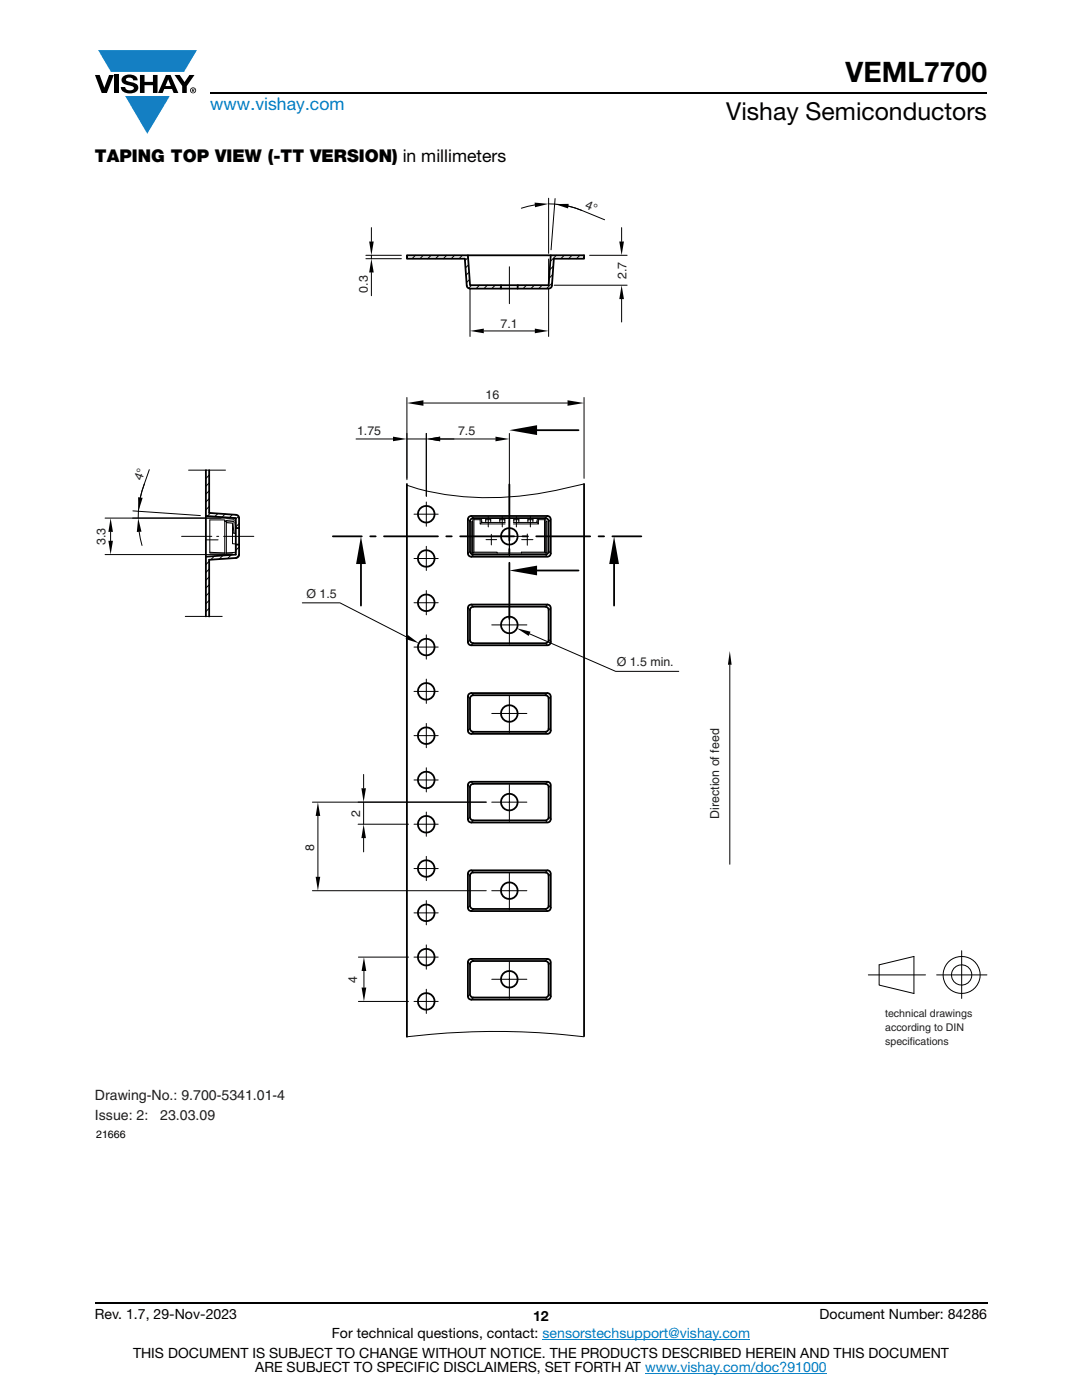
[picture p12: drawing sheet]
<svg xmlns="http://www.w3.org/2000/svg" width="216mm" height="279mm" viewBox="0 0 216 279" stroke-linecap="round" stroke-linejoin="round" font-family="sans-serif">
<g fill="#147fc3">
<path d="M19.6 10h19.7l-2.6 4.3h-1.1h-13.5z"/>
<path d="M25 19.2h8.9l-4.5 7.5z"/>
</g>
<g fill="#000">
<path d="M18.9 15h1l.9 2.5 1-2.5h.9l-1.4 3.6h-1zM22.9 15h.9v3.6h-.9zM24.6 15.3a2.1 2.1 0 0 1 2.8 .3l.1 .4h-.9a.79 .79 0 0 0-.7-.5 .79 .79 0 0 0-.8 .4l.3 .3 1 .2a1.08 1.08 0 0 1 1.2 1 1.08 1.08 0 0 1-1.1 1.2 1.73 1.73 0 0 1-2.4-1.2h.9a.96 .96 0 0 0 .8 .6 .96 .96 0 0 0 .9-.4 1.31 1.31 0 0 0-1.2-.6 1.03 1.03 0 0 1-1.1-.6 1.03 1.03 0 0 1 .2-1.1zM27.9 15h.9v1.3h1.7v-1.3h.9v3.6h-.9v-1.6h-1.7v1.6h-.9zM34.8 15h1.1l.9 1.4 1-1.4h1l-1.5 2.2v1.4h-.9v-1.4z"/>
<path d="M33.6 15.9l.5 1.3h-1.1zM33.1 15l-1.6 3.6h1l.3-.8h1.5l.3 .8h1l-1.6-3.6z"/>
<path d="M38.4 17.8h.2v.2h-.2zM38.3 17.7v.7h.1v-.3l.4 .3-.2-.3 .2-.2-.1-.2z"/>
<path d="M38.1 18a.46 .46 0 0 1 .9 0 .46 .46 0 0 1-.9 0zM37.9 18a.6 .6 0 0 0 1.2 0 .6 .6 0 0 0-1.2 0z"/>
</g>
<g fill="none" stroke="#000" stroke-width=".36">
<path d="M42 18.6h155M81.2 51h35.3v.6h-6l-.4 5.4-.1 .3-.3 .3h-15.9l-.5-.3-.2-.3-.3-5.4h-11.6zM93.4 51l.4 5.9h15.7l.4-5.9M100 56.9v.7M103.3 56.9v.7M41.1 93.8v29.2M41.7 93.8v8.6l5.4 .3 .5 .3 .1 .4v7.3l-.1 .4-.5 .3-5.4 .3v11.3M81.2 96.6v110.3M101.6 96.7v11.2M107.2 85.9h8.2M116.5 96.6v110.2M41.1 103l5.9 .4v7.3l-5.9 .4"/>
<path d="M47 108.7h.7M47 105.4h.7M66.4 107h5.8M72 112.6v8.3M73.9 107h1.1M76.6 107h10.8M89 107h1.1M91.8 107h10.8M93.6 103.1l.4-.1h15.2l.4 .1 .3 .5v6.8l-.1 .4-.6 .3h-15.2l-.4-.1-.2-.6v-6.8zM93.9 103.7l.5-.3h14.6l.3 .3 .2 .4v6.1l-.3 .4-.4 .1h-14.5l-.4-.3-.1-.4v-5.9zM101.6 109.5v1.1M101.6 112.3v11.2"/>
<path d="M104.2 107h1.1M107 107h10.8M107.2 113.9h8.2M119.4 107h1.1M122.2 107h5.8M122.5 112.6v8.3M93.5 138.6l.5-.3h15.2l.4 .2 .3 .5v6.8l-.1 .4-.6 .3-15.4-.1-.3-.2-.1-.4v-6.8zM93.6 120.8l.4-.1 15.2-.1 .4 .2 .3 .5v7l-.3 .4-.4 .1h-15.4l-.3-.3-.1-.4v-6.8zM93.9 121.3l.5-.2h14.6l.3 .2 .2 .4v6.2l-.3 .3-.4 .2-14.5-.1-.4-.2-.1-.4v-6zM93.9 139l.5-.3 14.6 .1 .3 .2 .2 .4v6.2l-.3 .3-.4 .1h-14.5l-.4-.2-.1-.4v-6zM93.5 156.3l.5-.3h15.4l.4 .3 .1 .4v6.8l-.1 .4-.6 .3h-15.2l-.4-.2-.2-.5v-6.8zM93.9 156.7l.5-.3 14.6 .1 .3 .2 .2 .4v6.2l-.3 .3-.4 .1h-14.5l-.4-.2-.1-.4v-6z"/>
<path d="M93.5 174l.5-.3h15.4l.4 .3 .1 .4v6.7l-.1 .5-.6 .2h-15.2l-.4-.1-.2-.6v-6.7zM93.9 174.4l.5-.3h14.6l.3 .3 .2 .4v6.1l-.3 .4-.4 .1h-14.5l-.4-.3-.1-.4v-5.9zM93.5 191.6l.5-.2h15.2l.4 .1 .3 .5v6.8l-.1 .4-.6 .3h-15.2l-.4-.1-.2-.6v-6.8zM93.9 192.1l.5-.3h14.6l.3 .3 .2 .4v6.1l-.3 .3-.4 .2h-14.5l-.4-.3-.1-.4v-5.9zM18.9 260h178.1"/>
<circle cx="85.1" cy="102.6" r="1.66"/>
<circle cx="85.1" cy="111.5" r="1.66"/>
<circle cx="101.6" cy="107" r="1.66"/>
<circle cx="85.1" cy="138" r="1.66"/>
<circle cx="85.1" cy="120.3" r="1.66"/>
<circle cx="85.1" cy="129.1" r="1.66"/>
<circle cx="101.6" cy="124.7" r="1.66"/>
<circle cx="85.1" cy="146.8" r="1.66"/>
<circle cx="85.1" cy="155.7" r="1.66"/>
<circle cx="101.6" cy="142.4" r="1.66"/>
<circle cx="85.1" cy="164.5" r="1.66"/>
<circle cx="85.1" cy="173.3" r="1.66"/>
<circle cx="101.6" cy="160.1" r="1.66"/>
<circle cx="101.6" cy="177.8" r="1.66"/>
<circle cx="85.1" cy="182.2" r="1.66"/>
<circle cx="85.1" cy="199.9" r="1.66"/>
<circle cx="85.1" cy="191" r="1.66"/>
<circle cx="101.6" cy="195.4" r="1.66"/>
</g>
<path d="M108.2 267.3h41.5M128.7 274h36.3" fill="none" stroke="#007ec4" stroke-width=".2"/>
<g fill="none" stroke="#000" stroke-width=".2">
<path d="M109.5 39.6v11M110.8 39.6l-.8 10.3M73 51h7.1M73 51.6h7.1M74.1 45.4v2.8M74.1 51v.6M74.1 54.4v4.6M81.3 51l-.1 .1M82.9 51l-.7 .6M84.5 51l-.7 .6M86 51l-.7 .6M87.6 51l-.7 .6"/>
<path d="M89.1 51l-.6 .6M90.7 51l-.7 .6M92.3 51l-.7 .6M93.4 51.4l-.6 .6M93.5 52.9l-.6 .6M93.6 54.3l-.6 .6M93.7 55.8l-.6 .6M93.8 57.7v9.4M94.1 56.9l-.6 .6M95.7 56.9l-.7 .7M97.2 56.9l-.6 .7M98.8 56.9l-.7 .7"/>
<path d="M100 57.3l-.3 .3M101.6 53.2v7.4M103.5 56.9l-.2 .2M105 56.9l-.6 .7M106.6 56.9l-.7 .7M106.7 40.9l-2.7 .7M108.2 56.9l-.7 .7M109.5 40.7a17.5 17.5 0 0 1 6.6 1.3M109.5 51.7v5.2M109.5 57.7v9.4M110.2 56.5l-1.1 1.1M110.3 54.8l-.7 .7"/>
<path d="M110.4 53.1l-.7 .8M110.6 56.9h14.5M111 51l-1.2 1.2M112.6 51l-.7 .6M113.4 41.1l2.6 .9M114.1 51l-.6 .6M115.7 51l-.7 .6M116.1 42l4.5 1.9M117.6 51h7.5M124 45.4v2.8M124 59.7v4.6M81.2 79.3v16.4"/>
<path d="M96.5 66h10.2M116.5 79.3v16.2M28.8 96.6a18.9 18.9 0 0 0-1.2 6.8M28.8 96.6l-.8 2.7M29.8 93.7l-1 2.9M37.6 93.8h7.4M41.2 93.8l-.1 .1M41.7 94.8l-.6 .7M41.7 96.4l-.6 .6M41.7 98l-.6 .6M41.7 99.5l-.6 .7M71 87.6h7.4"/>
<path d="M81.2 87.6h3.9M84.5 80.4h28.7M85.1 86.5v12.6M98.9 87.6h-11.1M101.6 86.5v15.8M116.5 96.6a72.9 72.9 0 0 1-21 2.7 49.4 49.4 0 0 1-14.3-2.5M21 103.4h26M21 110.7h24.9M22.1 106.1v1.8M26.5 102l13.5 .9M27.8 106.2l.5 2.7M36.2 107h6.1"/>
<path d="M41.1 111.1h.1M41.1 107.7h2.4M41.7 112l-.6 .7M41.7 113.6l-.6 .7M41.7 115.1l-.6 .7M41.7 116.7l-.6 .7M41.7 118.3l-.6 .6M41.7 119.8l-.6 .7M41.7 101.1l-.6 .6M41.9 110.2l2.9 .2M42 102.4l-.6 .6M42.8 111l-.7 .7"/>
<path d="M43.2 107h.4M43.5 102.5l-.6 .6M44.5 110.9l-.8 .7M44.6 107h6M44.8 110.4v-6.3h.4v6.3M44.8 110.4h.4M44.8 104.1v-.3h-2.9v6.6h2.9M44.9 104.1l.4-.2 1.3-.2a.44 .44 0 0 1 .4 .5l-.1 2.2h-.4l.2-2.3-1.4 .1-.1 .1 1.2 .1v4.1l.6 .1v1.6l-1.8 .2M44.9 102.6l-.6 .6M46.1 110.7l-.7 .8M46.4 102.7l-.6 .6M46.4 110.3v.1h-1.2"/>
<path d="M47.6 103l-.6 .6M47.7 104.5l-.7 .7M47.7 109.2l-.7 .6M47.7 110.7l-.6 .7M85.1 100.2v4.8M85.1 109v4.9M85.1 117.9v4.8M87.4 111.5h-4.8M87.4 102.6h-4.8M93.4 103.6l.4 .5M93.8 110l-.4 .4M94 103l.4 .4"/>
<path d="M94.3 110.4h9.8M94.3 104.1h-.2v6.3h.2M94.4 110.7l-.4 .4M94.6 103.7v6.5l-.3 .2M94.6 110.2h4.6v.2M95.8 103.7h.3v.6l-.3 .3M96.1 104.1v.2h4.7M97 107.7h1v1.1M97.4 103.1v2.1M97.9 104.3v-.6h-1v.6M98 106.6v1.1h1.1M98.1 107h3.5v3.9"/>
<path d="M100.2 103.1v2.1M100.7 103.7v.6M100.7 103.7h-1v.6M100.8 104.6h-5v-.9h-1.5v6.7M101.6 103.8v7.2M101.6 103.5v3.5h3.5M103 103.1v2.1M103.5 103.7v.6M103.5 103.7h-1v.6M104.1 107.7h1.1v1.1M105.2 106.6v1.1h1.1M105.8 103.1v2.1"/>
<path d="M106.3 104.3v-.6h-1v.6M107.2 104.1v.2h-4.7M107.4 103.7h1.5v.6M107.4 103.7h-.2v.6l.2 .3M107.4 103.7v.9h-4.9M108.6 103.7v6.5l.3 .2M108.6 110.2h-4.5v.2M108.8 110.7l.4 .4M108.9 104.3v6.1h-4.8M108.9 104.1h.2v6.3h-.2v-6.1M109.2 103l-.4 .4M109.5 110l.4 .4"/>
<path d="M109.9 103.6l-.4 .5M37 123h7.3M41.7 123h.1M41.7 121.4l-.6 .7M60.3 120.3h7.5l13.3 6.8M85.1 126.7v4.9M85.1 135.5v4.9M87.4 138h-4.8M87.4 129.1h-4.8M87.4 120.3h-4.8M93.4 121.3l.4 .4M93.4 139l.4 .4"/>
<path d="M93.8 127.7l-.4 .4M94 120.7l.4 .4M94 138.3l.4 .4M94.4 128.4l-.4 .4M98.1 124.7h3.5v3.8M101.6 121.2v3.5h3.5M101.6 138.9v3.5h3.5M105.7 126.5l17.1 7.5h12.6M108.8 128.4l.4 .4M109.2 120.7l-.4 .4M109.2 138.3l-.4 .4M109.5 127.7l.4 .4"/>
<path d="M109.9 121.3l-.4 .4M109.9 139l-.4 .4M145.6 132.7v39.8M72.6 154.6v2.7M82.6 146.8h4.8M82.6 155.7h4.8M85.1 144.4v4.8M85.1 153.2v4.9M93.4 156.7l.4 .4M93.8 145.4l-.4 .4M94 156l.4 .4M94.4 146l-.4 .5"/>
<path d="M98.1 142.4h3.5v3.8M101.6 156.6v3.5h3.5M108.8 146l.4 .5M109.2 156l-.4 .4M109.5 145.4l.4 .4M109.9 156.7l-.4 .4M62.3 160.1h34.7M62.3 177.8h34.7M63.4 162.8v12.2M71.5 164.5h10M72.6 160.1v4.4M72.6 167.3v2.7"/>
<path d="M85.1 162.1v4.8M85.1 170.9v4.9M85.1 179.7v4.9M87.4 164.5h-4.8M87.4 173.3h-4.8M93.4 174.4l.4 .4M93.8 163.1l-.4 .4M94 173.7l.4 .4M94.4 163.7l-.4 .5M98.1 160.1h3.5v3.8M98.1 177.8h3.5v3.8M101.6 174.2v3.6h3.5"/>
<path d="M108.8 163.7l.4 .5M109.2 173.7l-.4 .4M109.5 163.1l.4 .4M109.9 174.4l-.4 .4M71.5 199.9h10M71.5 191h10M72.6 193.8v3.3M82.6 191h4.8M85.1 188.6v4.8M85.1 197.4v4.9M87.4 199.9h-4.8M87.4 182.2h-4.8"/>
<path d="M93.4 192l.4 .5M93.8 180.7l-.4 .4M93.8 198.4l-.4 .4M94 191.4l.4 .4M94.4 181.4l-.4 .4M94.4 199.1l-.4 .4M98.1 195.4h3.5v3.9M101.6 191.9v3.5h3.5M108.8 181.4l.4 .4M108.8 199.1l.4 .4M109.2 191.4l-.4 .4M109.5 180.7l.4 .4"/>
<path d="M109.5 198.4l.4 .4M109.9 192l-.4 .5M173.3 194.6h11.4M175.4 192.6l7-1.7v7.4l-7-1.7zM186.9 194.6h10M191.9 189.7v9.6M81.2 206.9a150.5 150.5 0 0 1 21.3-1l6.7 .3 7.3 .7"/>
<circle cx="191.9" cy="194.6" r="2.02"/>
<circle cx="191.9" cy="194.6" r="3.7"/>
</g>
<g fill="#000">
<path d="M73.7 48.2h.9l-.5 2.8zM74.1 51.6l.5 2.8h-.9zM106.7 40.4l2.8 .3-2.7 .7zM110.7 40.7h2.8l-.2 .9zM123.6 48.2h.9l-.5 2.8zM124 56.9l.5 2.8h-.9zM81.2 80.4l3.3-.5v1.1zM93.8 66l2.7-.4v.9zM106.7 65.6l2.8 .4-2.8 .5zM113.2 79.9l3.3 .5-3.3 .6zM27.6 99.2l.9 .2-.9 2.6zM78.4 87.1l2.8 .5-2.8 .5z"/>
<path d="M85.1 87.6l2.7-.5v1zM98.9 87.1l2.7 .5-2.7 .5zM101.6 85.9l5.6-1v1.9zM21.6 107.9h.9l-.4 2.8zM22.1 103.4l.4 2.8h-.9zM27.6 103.4l.6 2.7-.9 .1zM72 107l1 5.6h-1.9zM101.6 113.9l5.6-1v1.9zM122.5 107l1 5.6h-1.9zM81.3 126.7l2.3 1.7-2.7-.9zM103.1 125.4l2.8 .7-.4 .8zM145.6 129.9l.4 2.8h-.8z"/>
<path d="M72.1 157.3h.9l-.4 2.8zM63 175h.9l-.5 2.8zM63.4 160.1l.5 2.7h-.9zM72.6 164.5l.4 2.8h-.9zM72.6 191l.5 2.8h-.9zM72.2 197.1h.9l-.5 2.8z"/>
</g>
<text font-size="5.6" x="168.7" y="16.4">VEML7700</text>
<text font-size="4.9" x="144.9" y="24">Vishay Semiconductors</text>
<text font-size="3.5" fill="#007ec4" x="42" y="21.9">www.vishay.com</text>
<text font-size="3.5" x="18.9" y="32.3">TAPING TOP VIEW (-TT VERSION) in millimeters</text>
<g font-size="2.8" fill="#231f20">
<text x="18.9" y="219.5">Drawing-No.: 9.700-5341.01-4</text>
<text x="18.9" y="223.5">Issue: 2:</text>
<text x="32" y="223.5">23.03.09</text>
</g>
<g font-size="2.8">
<text x="18.9" y="263.3">Rev. 1.7, 29-Nov-2023</text>
<text x="106.4" y="263.6">12</text>
<text x="163.6" y="263.3">Document Number: 84286</text>
<text x="66.2" y="267.1">For technical questions, contact: sensorstechsupport@vishay.com</text>
<text x="26.5" y="271">THIS DOCUMENT IS SUBJECT TO CHANGE WITHOUT NOTICE. THE PRODUCTS DESCRIBED HEREIN AND THIS DOCUMENT</text>
<text x="50.9" y="273.8">ARE SUBJECT TO SPECIFIC DISCLAIMERS, SET FORTH AT www.vishay.com/doc?91000</text>
</g>
<g font-size="2.5" fill="#231f20">
<text x="116.6" y="41.5" transform="rotate(22 116.6 41.5)">4°</text>
<text x="73.4" y="58.4" transform="rotate(-90 73.4 58.4)">0.3</text>
<text x="125" y="55.7" transform="rotate(-90 125 55.7)">2.7</text>
<text x="99.9" y="65.4">7.1</text>
<text x="96.9" y="79.7">16</text>
<text x="71.3" y="86.8">1.75</text>
<text x="91.4" y="86.8">7.5</text>
<text x="28.3" y="96.1" transform="rotate(-70 28.3 96.1)">4°</text>
<text x="21" y="108.8" transform="rotate(-90 21 108.8)">3.3</text>
<text x="61.2" y="119.4">Ø 1.5</text>
<text x="123" y="132.9">Ø 1.5 min.</text>
<text x="71.9" y="163.1" transform="rotate(-90 71.9 163.1)">2</text>
<text x="143.5" y="163.4" transform="rotate(-90 143.5 163.4)">Direction of feed</text>
<text x="62.7" y="169.8" transform="rotate(-90 62.7 169.8)">8</text>
<text x="71.3" y="196.1" transform="rotate(-90 71.3 196.1)">4</text>
</g>
<g font-size="2.1" fill="#231f20">
<text x="176.6" y="202.9">technical drawings</text>
<text x="176.6" y="208.5">specifications</text>
<text x="176.6" y="205.8">according to DIN</text>
</g>
<text font-size="2.1" x="19.2" y="227.1">21666</text>
</svg>
